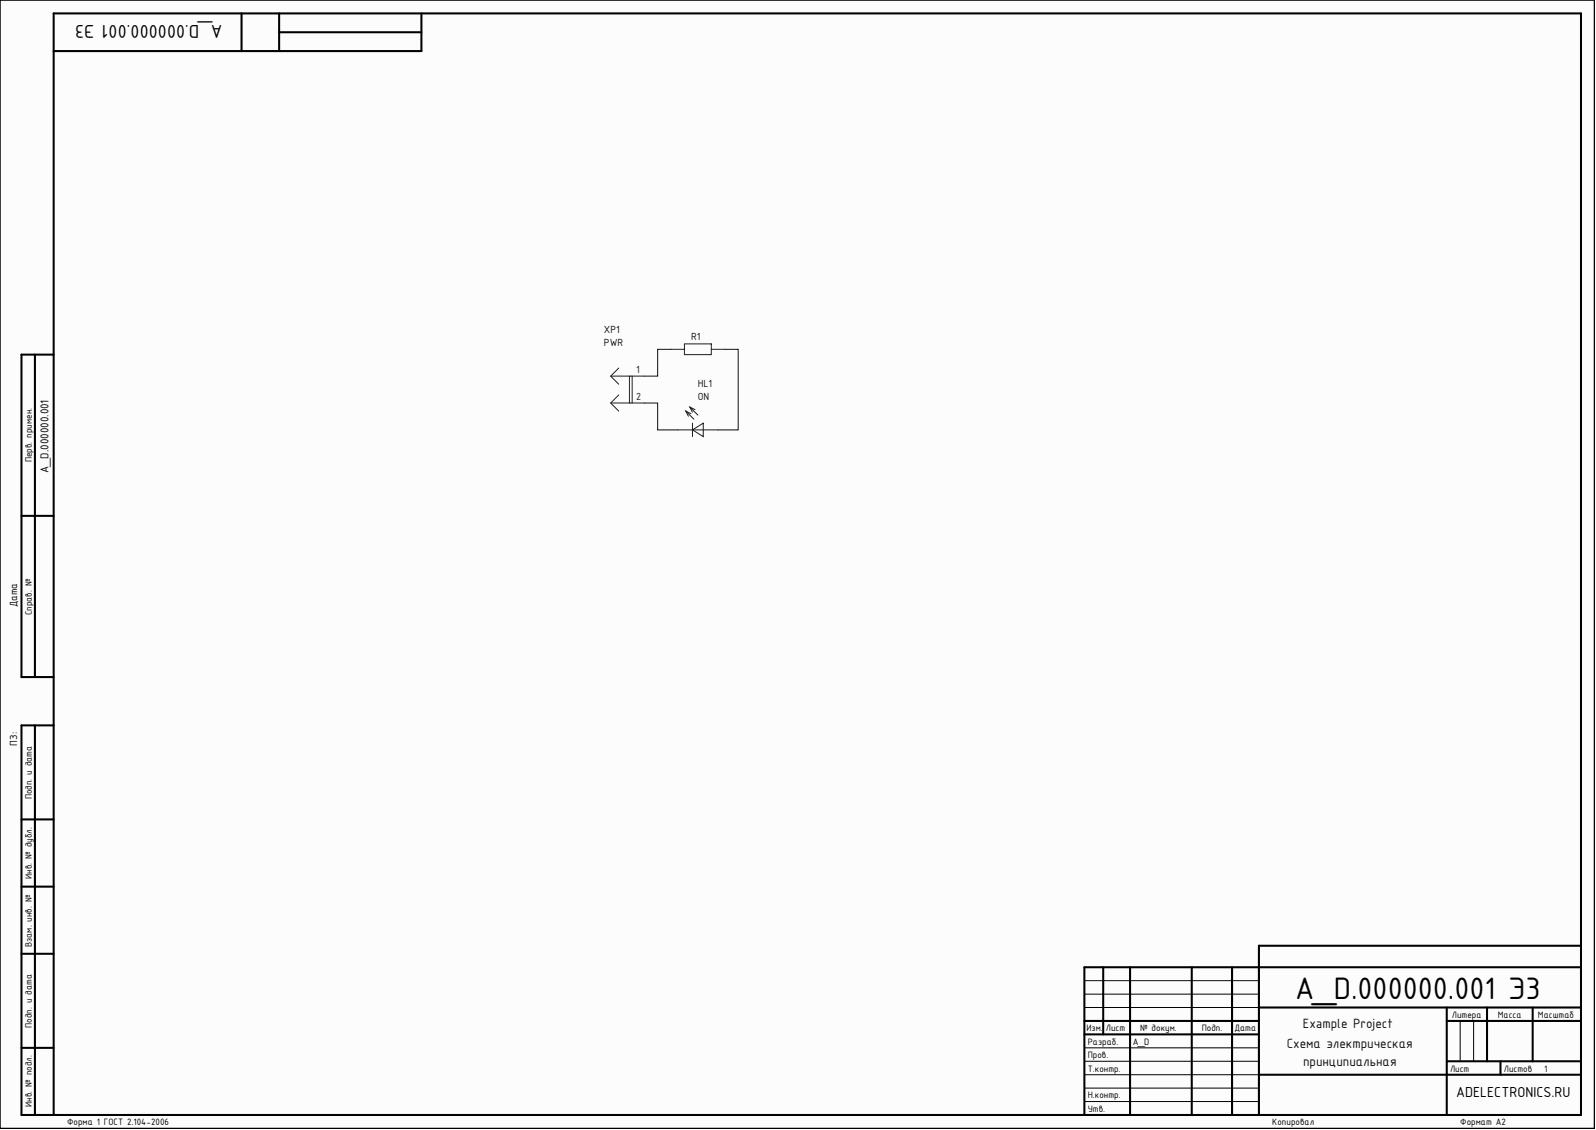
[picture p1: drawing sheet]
<svg xmlns="http://www.w3.org/2000/svg" width="594mm" height="420mm" viewBox="0 0 594 420" stroke-linecap="round" stroke-linejoin="round" font-family="sans-serif">
<path d="M0 0h593.1v419.5h-593.1z" fill="#fcfcfc" stroke="#000" stroke-width=".37"/>
<g fill="none" stroke="#000" stroke-width=".76">
<path d="M89.9 5v14M103.8 5v14M103.8 12h53M156.8 5v14h-136.8M13 131.9v119.9M20 131.9h-12v119.9h12M8 191.8h12M13 269.7v144.9M20 269.7h-12v144.9h580.1v-409.6h-568.1v409.6M8 304.7h12M8 329.7h12M8 354.6h12"/>
<path d="M410.4 359.6v25M420.4 359.6v55M443.3 359.6v55M458.3 359.6v55M588.1 359.6h-184.7v55M588.1 351.6h-119.8v63M403.4 379.6h64.9M468.3 374.6h119.8M538.2 374.6v40M538.2 379.6h49.9M553.2 374.6v20M570.2 374.6v20"/>
<path d="M8 389.6h12M403.4 384.6h64.9M468.3 399.6h119.8M538.2 394.6h49.9M558.2 394.6v5"/>
</g>
<path d="M0 0h593.1v419.6h-593.1zM403.4 374.6h64.9M403.4 369.6h64.9M403.4 364.6h64.9M543.2 379.6v15M548.2 379.6v15M403.4 389.6h64.9M403.4 399.6h64.9M403.4 394.6h64.9M403.4 404.6h64.9M403.4 409.6h64.9" fill="none" stroke="#000" stroke-width=".37"/>
<g fill="none" stroke="#1c1c1c" stroke-width=".37">
<path d="M227.2 139.9h12.5M230.2 136.9l-3 3 3 2.9M234.2 139.9v9.9M235.2 139.9v9.9M249.6 129.9h5M254.6 127.9h10v4h-10zM264.6 129.9h5M227.2 149.8h12.5M230.2 146.9l-3 2.9 3 3M252.1 159.8h15M255.1 152.8l3 3M256.6 151.3l3 3"/>
<path d="M257 153.8l-1.9-1 1 2M257.6 159.8l4-2.5v5zM257.6 157.3v5M258.6 152.3l-2-1 1 2"/>
</g>
<path d="M249.6 129.9h-4.9v10h-5M269.6 129.9h5v29.9h-7.5M239.7 149.8h5v10h7.4" fill="none" stroke="#0e0e0e" stroke-width=".37"/>
<text font-size="12.4" x="481.8" y="371.5">A_D.000000.001 Э3</text>
<text font-size="7.4" x="82.8" y="9.4" transform="rotate(-180 82.8 9.4)">A_D.000000.001 Э3</text>
<text font-size="5.8" x="541.7" y="408.1">ADELECTRONICS.RU</text>
<g font-size="5.4" fill="#0e0e0e">
<text x="484.7" y="382.3">Example Project</text>
<text x="478.7" y="389.8">Схема электрическая</text>
<text x="484.8" y="396.4">принципиальная</text>
</g>
<text font-size="4.6" x="18.1" y="175.9" transform="rotate(-90 18.1 175.9)">A_D.000000.001</text>
<g font-size="4.1" fill="#0e0e0e">
<text x="224.7" y="123.8">XP1</text>
<text x="224.7" y="128.8">PWR</text>
<text x="257.1" y="126.3">R1</text>
<text x="259.6" y="143.8">HL1</text>
<text x="259.6" y="148.8">ON</text>
</g>
<g font-size="4.1" fill="#1c1c1c">
<text x="236.7" y="138.8">1</text>
<text x="236.7" y="148.8">2</text>
</g>
<g font-size="4.1">
<text x="6.4" y="225.8" transform="rotate(-90 6.4 225.8)">Дата</text>
<text x="6.4" y="277.2" transform="rotate(-90 6.4 277.2)">ПЗ:</text>
</g>
<g font-size="3.7">
<text x="11.8" y="171.9" transform="rotate(-90 11.8 171.9)">Перв. примен.</text>
<text x="11.8" y="228.9" transform="rotate(-90 11.8 228.9)">Справ. №</text>
<text x="11.8" y="297.2" transform="rotate(-90 11.8 297.2)">Подп. и дата</text>
<text x="11.8" y="326.8" transform="rotate(-90 11.8 326.8)">Инв. № дубл.</text>
<text x="11.8" y="352.2" transform="rotate(-90 11.8 352.2)">Взам. инв. №</text>
<text x="11.8" y="382.1" transform="rotate(-90 11.8 382.1)">Подп. и дата</text>
<text x="404.1" y="383.4">Изм.</text>
<text x="411.4" y="383.4">Лист</text>
<text x="424.1" y="383.4">№ докум.</text>
<text x="447.1" y="383.4">Подп.</text>
<text x="459.2" y="383.4">Дата</text>
<text x="540.1" y="378.4">Литера</text>
<text x="557.2" y="378.4">Масса</text>
<text x="572.1" y="378.4">Масштаб</text>
<text x="404.7" y="388.5">Разраб.</text>
<text x="421.4" y="388.5">A_D</text>
<text x="404.7" y="393.4">Пров.</text>
<text x="404.7" y="398.4">Т.контр.</text>
<text x="539.5" y="398.4">Лист</text>
<text x="559.4" y="398.4">Листов</text>
<text x="574.4" y="398.4">1</text>
<text x="11.8" y="411.7" transform="rotate(-90 11.8 411.7)">Инв. № подл.</text>
<text x="404.7" y="408.4">Н.контр.</text>
<text x="404.7" y="413.4">Утв.</text>
<text x="25" y="418.4">Форма 1 ГОСТ 2.104-2006</text>
<text x="473.3" y="418.4">Копировал</text>
<text x="543.2" y="418.4">Формат А2</text>
</g>
</svg>
